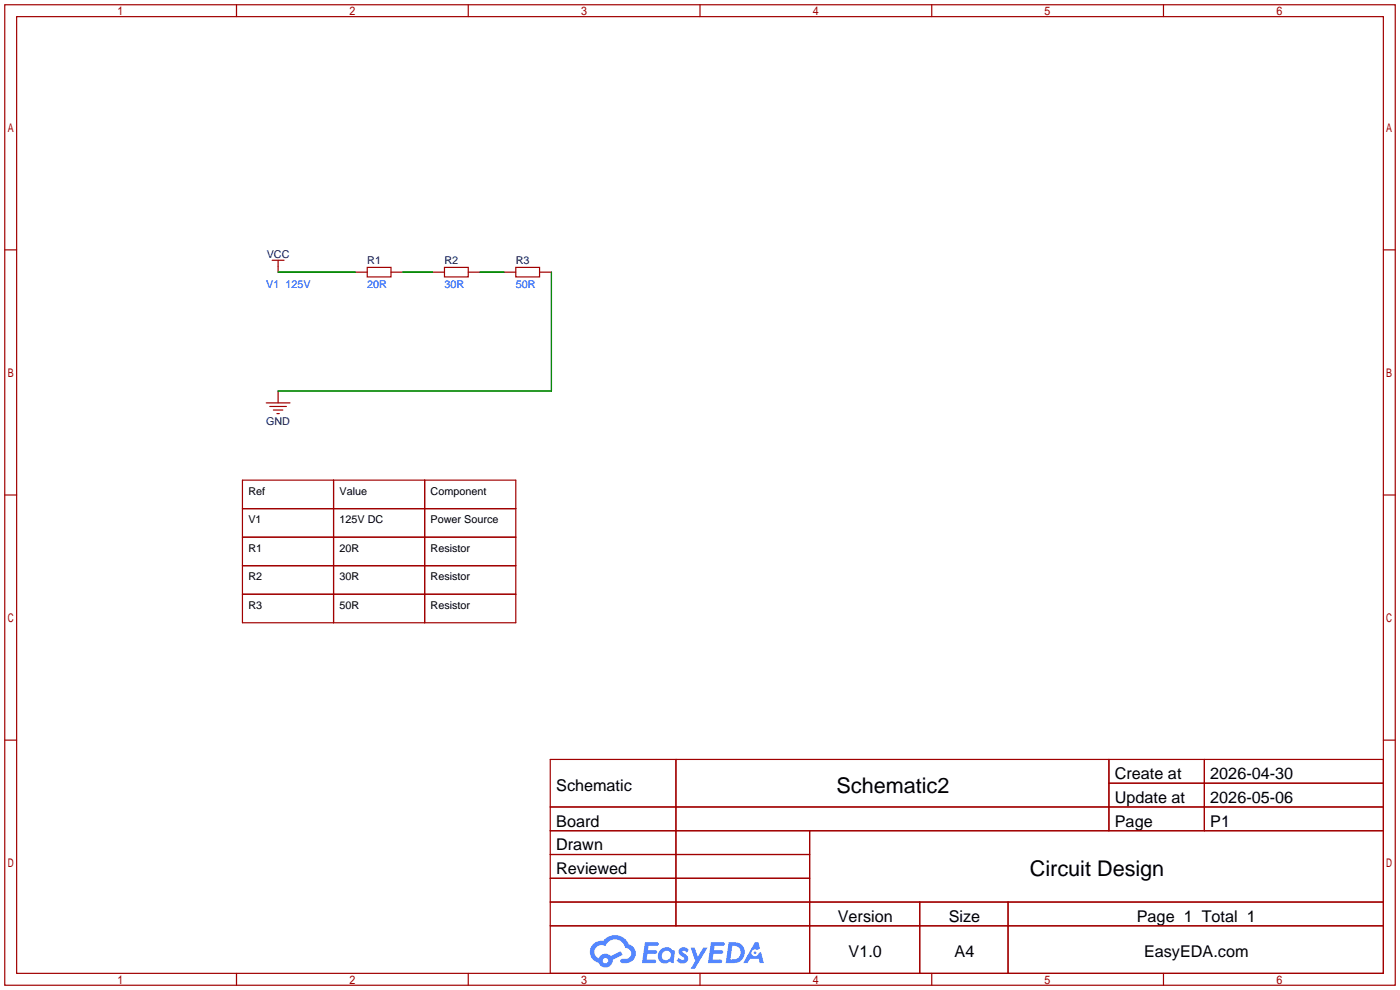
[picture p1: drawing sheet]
<svg xmlns="http://www.w3.org/2000/svg" width="299mm" height="212mm" viewBox="0 0 299 212" stroke-linecap="round" stroke-linejoin="round" font-family="sans-serif">
<g fill="none" stroke="#a10000" stroke-width=".25">
<path d="M1 1h297.2v209.6h-297.2zM3.6 3.6h292.1v204.4h-292.1zM50.5 1v2.6M100.1 1v2.6M149.6 1v2.6M199.1 1v2.6M248.7 1v2.6M1 53.4h2.6M295.7 53.4h2.5M1 105.8h2.6M295.7 105.8h2.5M1 158.2h2.6"/>
<path d="M295.7 158.2h2.5M117.6 162.3h178.1v45.7h-178.1zM117.6 172.5h178.1M117.6 177.5h178.1M144.5 162.3v35.6M173 177.5v30.5M237 162.3v15.2M237 167.4h58.7M257.4 162.3v15.2M117.6 182.6h55.4M117.6 192.8h178.1M117.6 187.7h55.4"/>
<path d="M117.6 197.9h178.1M196.6 192.8v15.2M215.4 192.8v15.2M50.5 208v2.6M100.1 208v2.6M149.6 208v2.6M199.1 208v2.6M248.7 208v2.6"/>
</g>
<g fill="#5487ff">
<path d="M145.3 202.7a1.3 1.3 0 0 1 1.9 .3l-.4 .6a.54 .54 0 0 0-.9-.2l.1 .2a1.34 1.34 0 0 1 .9 1.8 1.47 1.47 0 0 1-2.3-.1l.5-.6 .8 .5a.31 .31 0 0 0 .4-.3 .31 .31 0 0 0-.3-.4 1.12 1.12 0 0 1-.7-1.8z"/>
<path d="M147.6 202.5h.9l.6 2 1.2-2h.9l-2.7 4.6h-.9l1-1.7z"/>
<path d="M137.8 201.4h1.7a1.31 1.31 0 0 1 1.2 .2 .4 .4 0 0 1-.3 .5l-1.8 .1-.1 .9h1.6a.4 .4 0 0 1 .4 .4 .4 .4 0 0 1-.5 .4h-1.6l-.2 1.2h1.4a.46 .46 0 0 1 .5 0 .46 .46 0 0 1 .1 .5l-.4 .2h-2.6z"/>
<path d="M151.9 201.4h1.7a1.32 1.32 0 0 1 1.2 .2 .39 .39 0 0 1-.3 .5l-1.8 .1-.1 .9h1.6a.4 .4 0 0 1 .4 .4 .4 .4 0 0 1-.4 .4h-1.7l-.2 1.2h1.4a.46 .46 0 0 1 .5 0 .46 .46 0 0 1 .1 .5l-.4 .2h-2.6z"/>
<path d="M161.3 201.4h.8l.3 1.3-.6 .4a.75 .75 0 0 0-1.1 .3 .75 .75 0 0 0 .5 1 .75 .75 0 0 0 .9-.7l.5-.2 .6 2.3h-.8l-.3-.9h-1.8l-.5 .9h-1z"/>
<path d="M155.7 201.4l-.6 4.4h1.5a2.27 2.27 0 0 0 2.6-2.2 2.27 2.27 0 0 0-2.7-2.2zM156.5 202.1a1.5 1.5 0 0 1 1.8 1.6 1.5 1.5 0 0 1-1.9 1.4h-.3z"/>
<path d="M141.2 203a1.6 1.6 0 0 0-.3 2.3 1.6 1.6 0 0 0 2.3 .2l.7 .3 .3-2.4-.1-.3-.5-.1a1.58 1.58 0 0 0-2.4 0zM141.8 203.5a.98 .98 0 0 1 1.6 .4 .98 .98 0 0 1-1.1 1.3 .94 .94 0 0 1-.9-.7 .94 .94 0 0 1 .4-1z"/>
<path d="M126.8 201.8a2.37 2.37 0 0 0 1.1 4 1.54 1.54 0 0 0 1.8 1 1.54 1.54 0 0 0 1.2-1.6l2.2-1.1-.5-.8-2 1a1.57 1.57 0 0 0-2.7 .5 1.5 1.5 0 0 1-.7-2.1 1.5 1.5 0 0 1 2.2-.5 2.23 2.23 0 0 1 2.3-1.4 2.23 2.23 0 0 1 2 1.8 1.16 1.16 0 0 1 1.2 1.1 1.16 1.16 0 0 1-1.1 1.2h-.7a.47 .47 0 0 0-.5 .4 .47 .47 0 0 0 .4 .5 2.17 2.17 0 0 0 2.5-.9 2.17 2.17 0 0 0-.3-2.7l-.8-.4a3.2 3.2 0 0 0-5.5-.7l-1.1 .1zM128.8 205.3a.6 .6 0 0 1 1.2 0 .6 .6 0 0 1-1.2 0z"/>
<circle cx="161.4" cy="203.6" r=".28"/>
</g>
<g fill="none" stroke="#a10000" stroke-width=".25">
<path d="M58.2 55.6h2.5M59.4 55.6v2.6M75.9 58.2h2.6M78.5 57.2h5.1v2h-5.1zM83.6 58.2h2.5M92.5 58.2h2.5M95 57.2h5.1v2h-5.1zM100.1 58.2h2.5M107.7 58.2h2.5M110.2 57.2h5.1v2h-5.1zM115.3 58.2h2.6M56.9 86.1h5.1"/>
<path d="M57.7 86.9h3.5M58.4 87.6h2.1M59.2 88.4h.5M59.4 83.6v2.5M51.8 102.6h58.4v30.5h-58.4zM51.8 108.7h58.4M51.8 114.8h58.4M71.3 102.6v30.5M90.8 102.6v30.5M51.8 120.9h58.4M51.8 127h58.4"/>
</g>
<path d="M59.4 58.2h16.5M86.1 58.2h6.4M102.6 58.2h5.1M117.9 58.2v25.4h-58.5" fill="none" stroke="#008700" stroke-width=".25"/>
<g font-size="4.6">
<text x="178.8" y="169.4">Schematic2</text>
<text x="220.1" y="187.2">Circuit Design</text>
</g>
<g font-size="3.5">
<text x="238.3" y="166.5">Create at</text>
<text x="258.7" y="166.5">2026-04-30</text>
<text x="118.9" y="169.1">Schematic</text>
<text x="238.3" y="171.6">Update at</text>
<text x="258.7" y="171.6">2026-05-06</text>
<text x="118.9" y="176.7">Board</text>
<text x="238.3" y="176.7">Page</text>
<text x="258.7" y="176.7">P1</text>
<text x="118.9" y="181.8">Drawn</text>
<text x="118.9" y="186.8">Reviewed</text>
<text x="179.1" y="197">Version</text>
<text x="202.8" y="197">Size</text>
<text x="243" y="197">Page 1 Total 1</text>
<text x="181.4" y="204.6">V1.0</text>
<text x="204" y="204.6">A4</text>
<text x="244.5" y="204.6">EasyEDA.com</text>
</g>
<g font-size="2.3" fill="#000080">
<text x="57" y="55.2">VCC</text>
<text x="78.5" y="56.4">R1</text>
<text x="95" y="56.4">R2</text>
<text x="110.2" y="56.4">R3</text>
<text x="56.9" y="90.7">GND</text>
</g>
<g font-size="2.3" fill="#00f">
<text x="56.9" y="61.5">V1 125V</text>
<text x="78.5" y="61.5">20R</text>
<text x="95" y="61.5">30R</text>
<text x="110.2" y="61.5">50R</text>
</g>
<g font-size="2.3">
<text x="53.1" y="105.7">Ref</text>
<text x="72.6" y="105.7">Value</text>
<text x="92" y="105.7">Component</text>
<text x="53.1" y="111.8">V1</text>
<text x="72.6" y="111.8">125V DC</text>
<text x="92" y="111.8">Power Source</text>
<text x="53.1" y="117.9">R1</text>
<text x="72.6" y="117.9">20R</text>
<text x="92" y="117.9">Resistor</text>
<text x="53.1" y="124">R2</text>
<text x="72.6" y="124">30R</text>
<text x="92" y="124">Resistor</text>
<text x="53.1" y="130.1">R3</text>
<text x="72.6" y="130.1">50R</text>
<text x="92" y="130.1">Resistor</text>
</g>
</svg>
